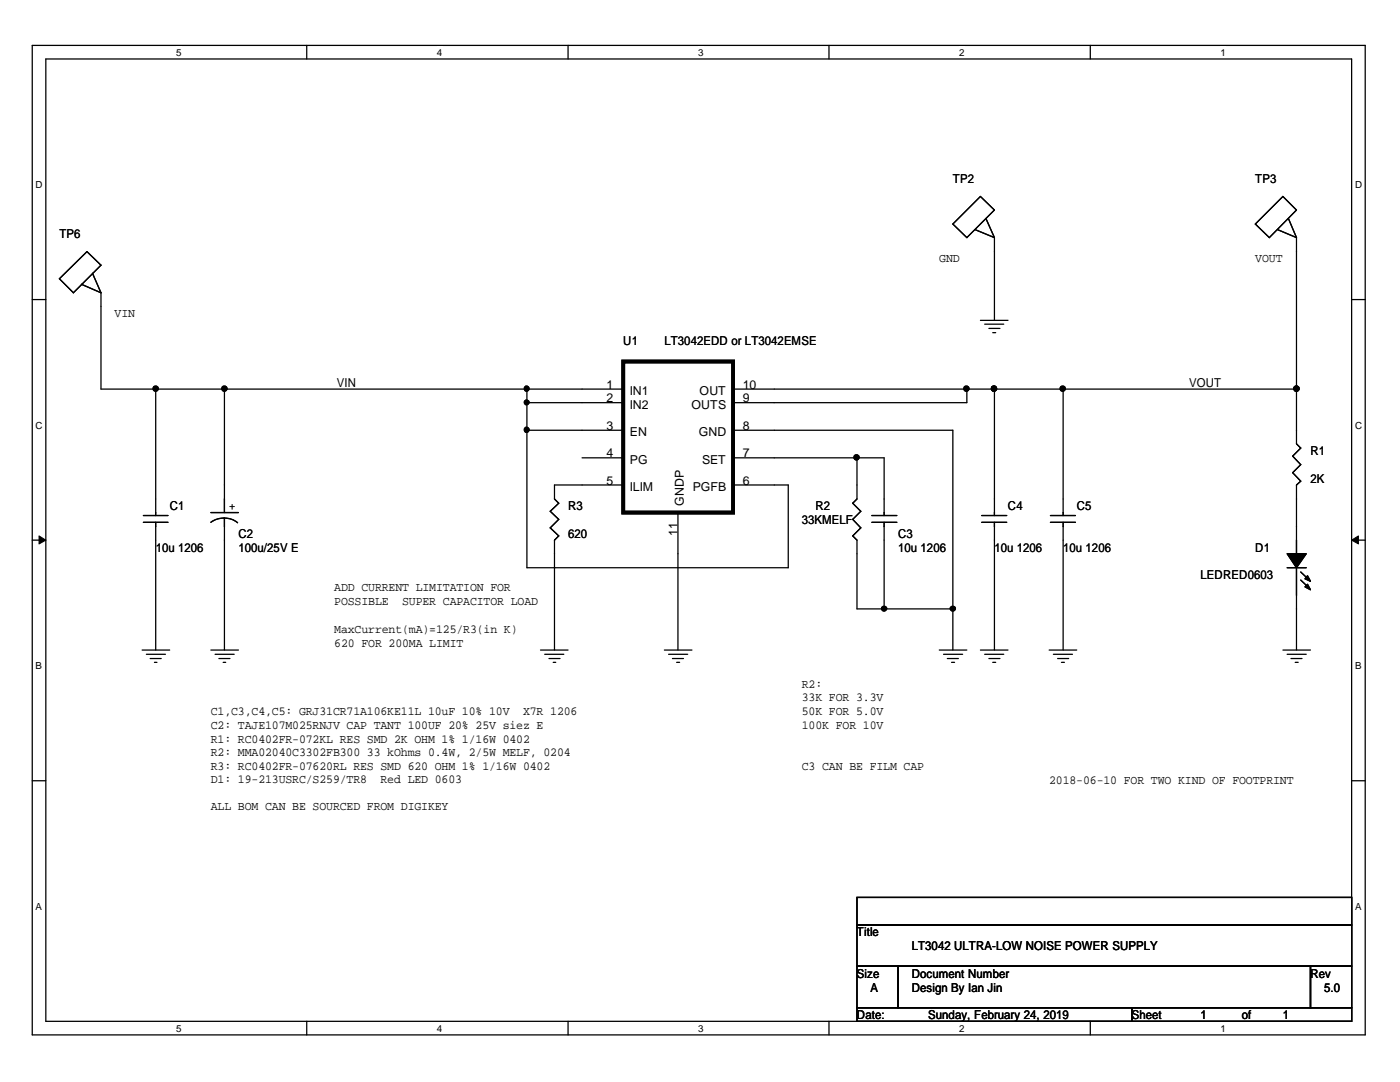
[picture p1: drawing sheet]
<svg xmlns="http://www.w3.org/2000/svg" width="279mm" height="216mm" viewBox="0 0 279 216" stroke-linecap="round" stroke-linejoin="round" font-family="sans-serif">
<path d="M6.4 9.1h266.1v197.4h-266.1zM9.1 11.8h260.6v192h-260.6z" fill="none" stroke="#000" stroke-width=".25"/>
<g fill="#fff">
<path d="M35.1 9.3h1.1v2.2h-1.1z"/>
<path d="M35.1 204h1.1v2.2h-1.1z"/>
</g>
<path d="M61.2 9.1v2.7M61.2 203.8v2.7" fill="none" stroke="#000" stroke-width=".25"/>
<g fill="#fff">
<path d="M87.2 9.3h1.1v2.2h-1.1z"/>
<path d="M87.2 204h1.1v2.2h-1.1z"/>
</g>
<path d="M113.4 9.1v2.7M113.4 203.8v2.7" fill="none" stroke="#000" stroke-width=".25"/>
<g fill="#fff">
<path d="M139.4 9.3h1.1v2.2h-1.1z"/>
<path d="M139.4 204h1.1v2.2h-1.1z"/>
</g>
<path d="M165.4 9.1v2.7M165.4 203.8v2.7" fill="none" stroke="#000" stroke-width=".25"/>
<g fill="#fff">
<path d="M191.4 9.3h1.1v2.2h-1.1z"/>
<path d="M191.4 204h1.1v2.2h-1.1z"/>
</g>
<path d="M217.6 9.1v2.7M217.6 203.8v2.7" fill="none" stroke="#000" stroke-width=".25"/>
<g fill="#fff">
<path d="M243.6 9.3h1.1v2.2h-1.1z"/>
<path d="M243.6 204h1.1v2.2h-1.1z"/>
<path d="M7.1 35.7h1.5v2.2h-1.5z"/>
<path d="M270.4 35.7h1.5v2.2h-1.5z"/>
<path d="M7.1 83.7h1.5v2.2h-1.5z"/>
<path d="M270.4 83.7h1.5v2.2h-1.5z"/>
</g>
<path d="M6.4 59.8h2.7M269.7 59.8h2.8" fill="none" stroke="#000" stroke-width=".25"/>
<g fill="#fff">
<path d="M7.1 131.7h1.3v2.2h-1.3z"/>
<path d="M270.4 131.7h1.3v2.2h-1.3z"/>
</g>
<path d="M6.4 107.8h2.7M269.7 107.8h2.8" fill="none" stroke="#000" stroke-width=".25"/>
<g fill="#000" stroke="#000" stroke-width=".2">
<path d="M7.8 106.9l1.3 .9-1.3 .7z" fill-rule="evenodd"/>
<path d="M269.7 107.8l1.4-.9v1.6z" fill-rule="evenodd"/>
</g>
<g fill="#fff">
<path d="M7.1 179.7h1.3v2.2h-1.3z"/>
<path d="M270.4 179.7h1.3v2.2h-1.3z"/>
</g>
<g fill="none" stroke="#000" stroke-width=".25">
<path d="M11.9 55.6l5.5-5.4 2.8 2.7-5.6 5.5zM16.3 56.7l3.9 1.7M18.5 54.5l1.7 3.9M20.2 58.4v19.2h104.2M190.2 44.7l5.5-5.5 2.8 2.7-5.5 5.5zM194.6 45.8l3.9 1.6M196.8 43.6l1.7 3.8M198.5 47.4v16.5M250.5 44.7l5.5-5.5 2.7 2.7-5.4 5.5zM254.9 45.8l3.8 1.6M257.1 43.6l1.6 3.8M258.7 47.4v41.2l.9 .8-1.6 1.6 1.6 1.7-1.6 1.6 1.6 1.7-.9 .8v13.7"/>
<path d="M31.1 77.6v25.3M44.8 77.6v24.7M105.2 77.6v35.7h52.1v-16.5h-11M146.3 77.6h112.4M193 77.6v2.7h-46.7M195.7 63.9h5.5M196.5 64.7h3.8M197.4 65.5h2.2M198.1 66.4h.6M198.5 77.6v25.3M212.2 77.6v25.3M105.2 80.3h19.2"/>
<path d="M105.2 85.9h19.2M116.2 91.4h8.2M124.4 96.8h-13.7v2.8l.8 .8-1.7 1.6 1.7 1.6-1.7 1.7 1.7 1.6-.8 .9v21.9M146.3 85.9h43.9v43.8M146.3 91.4h30.1v11.5M171 91.4v8.2l-.8 .8 1.6 1.6-1.6 1.6 1.6 1.7-1.6 1.6 .8 .9v13.7h19.2M28.6 104.2h4.9M28.6 102.9h4.9M31.1 104.2v25.5M42.1 104.2a4.4 4.4 0 0 1 5.3 .1M42.1 102.3h5.5M44.8 103.4v26.3"/>
<path d="M135.3 102.3v27.4M174 104.2h5M174 102.9h5M176.4 104.2v17.3M195.9 104.2h5M195.9 102.9h5M198.5 104.2v25.5M209.6 104.2h5M209.6 102.9h5M212.2 104.2v25.5M256.9 113.3h3.8M258.7 113.3v16.4"/>
<path d="M259.6 114.1l1.7 1.6M259.6 115.7l1.7 1.6M28.4 129.7h5.5M29.2 130.6h3.8M30 131.4h2.2M30.8 132.2h.5M42.1 129.7h5.5M42.9 130.6h3.8M43.7 131.4h2.2M44.5 132.2h.5M107.9 129.7h5.5M108.7 130.6h3.8"/>
<path d="M109.6 131.4h2.2M110.4 132.2h.5M132.6 129.7h5.5M133.4 130.6h3.8M134.2 131.4h2.2M135 132.2h.6M187.5 129.7h5.5M188.3 130.6h3.8M189.1 131.4h2.2M189.9 132.2h.6M195.7 129.7h5.5M196.5 130.6h3.8"/>
<path d="M197.4 131.4h2.2M198.1 132.2h.6M209.4 129.7h5.5M210.2 130.6h3.8M211.1 131.4h2.2M211.8 132.2h.6M256 129.7h5.5M256.9 130.6h3.8M257.6 131.4h2.2M258.5 132.2h.6M6.4 155.8h2.7M269.7 155.8h2.8"/>
<path d="M171 179.1h98.7v5.5h-98.7zM171 184.6h98.7v8.2h-98.7zM171 192.8h8.2v8.3h-8.2zM179.2 192.8h82.3v8.3h-82.3zM261.5 192.8h8.2v8.3h-8.2zM171 201.1h54.9v2.7h-54.9zM225.9 201.1h43.8v2.7h-43.8z"/>
</g>
<g fill="#000" stroke="#000" stroke-width=".25">
<path d="M256.9 110.5h3.8l-2 2.8z" fill-rule="evenodd"/>
<path d="M256.9 110.5h3.8l-2 2.8z" fill-rule="evenodd"/>
<path d="M260.9 116.6l.6 1.1-1.1-.6z" fill-rule="evenodd"/>
<path d="M260.9 114.9l.6 1.1-1.1-.5z" fill-rule="evenodd"/>
<path d="M260.9 116.6l.6 1.1-1.1-.6z" fill-rule="evenodd"/>
<path d="M260.9 114.9l.6 1.1-1.1-.5z" fill-rule="evenodd"/>
<circle cx="31.1" cy="77.5" r=".52"/>
<circle cx="44.8" cy="77.5" r=".52"/>
<circle cx="105.1" cy="77.5" r=".5"/>
<circle cx="192.9" cy="77.5" r=".52"/>
<circle cx="198.4" cy="77.5" r=".52"/>
<circle cx="212.1" cy="77.5" r=".52"/>
<circle cx="258.7" cy="77.5" r=".52"/>
<circle cx="105.1" cy="85.8" r=".5"/>
<circle cx="105.1" cy="80.3" r=".48"/>
<circle cx="170.9" cy="91.3" r=".52"/>
<circle cx="176.5" cy="121.4" r=".5"/>
<circle cx="190.2" cy="121.4" r=".5"/>
</g>
<path d="M124.4 72.1h21.9v30.2h-21.9z" fill="none" stroke="#000" stroke-width=".76"/>
<g font-size="2.5">
<text x="190.2" y="36.6">TP2</text>
<text x="250.5" y="36.6">TP3</text>
<text x="11.9" y="47.5">TP6</text>
<text x="187.5" y="52.2">GND</text>
<text x="250.5" y="52.2">VOUT</text>
<text x="22.9" y="63.2">VIN</text>
<text x="124.4" y="68.9">U1</text>
<text x="132.6" y="68.9">LT3042EDD or LT3042EMSE</text>
<text x="67.2" y="77.1">VIN</text>
<text x="121.1" y="77.6">1</text>
<text x="148.3" y="77.6">10</text>
<text x="237.3" y="77.1">VOUT</text>
<text x="121.1" y="80.3">2</text>
<text x="125.7" y="78.8">IN1</text>
<text x="125.7" y="81.5">IN2</text>
<text x="138" y="81.5">OUTS</text>
<text x="139.6" y="78.8">OUT</text>
<text x="148.3" y="80.3">9</text>
<text x="121.1" y="85.8">3</text>
<text x="125.7" y="87">EN</text>
<text x="139.4" y="87">GND</text>
<text x="148.3" y="85.8">8</text>
<text x="121.1" y="91.3">4</text>
<text x="125.7" y="92.5">PG</text>
<text x="140.1" y="92.5">SET</text>
<text x="148.3" y="91.3">7</text>
<text x="261.5" y="90.8">R1</text>
<text x="33.9" y="101.9">C1</text>
<text x="45.6" y="101.9">+</text>
<text x="113.4" y="101.9">R3</text>
<text x="121.1" y="96.7">5</text>
<text x="125.7" y="98">ILIM</text>
<text x="136.5" y="100.9" transform="rotate(-90 136.5 100.9)">GNDP</text>
<text x="138.3" y="98">PGFB</text>
<text x="148.3" y="96.7">6</text>
<text x="162.7" y="101.9">R2</text>
<text x="201.2" y="101.9">C4</text>
<text x="214.9" y="101.9">C5</text>
<text x="261.5" y="96.4">2K</text>
<text x="47.6" y="107.4">C2</text>
<text x="113.4" y="107.4">620</text>
<text x="135.2" y="106.9" transform="rotate(-90 135.2 106.9)">11</text>
<text x="160" y="104.6">33KMELF</text>
<text x="179.2" y="107.4">C3</text>
<text x="31.1" y="110.1">10u 1206</text>
<text x="47.6" y="110.1">100u/25V E</text>
<text x="179.2" y="110.1">10u 1206</text>
<text x="198.5" y="110.1">10u 1206</text>
<text x="212.2" y="110.1">10u 1206</text>
<text x="250.5" y="110.1">D1</text>
<text x="66.7" y="118">ADD CURRENT LIMITATION FOR</text>
<text x="239.6" y="115.6">LEDRED0603</text>
<text x="66.7" y="120.7">POSSIBLE</text>
<text x="80.3" y="120.7">SUPER CAPACITOR LOAD</text>
<text x="66.7" y="126.2">MaxCurrent(mA)=125/R3(in K)</text>
<text x="66.7" y="129">620 FOR 200MA LIMIT</text>
<text x="160" y="137.2">R2:</text>
<text x="42.1" y="142.7">C1,C3,C4,C5: GRJ31CR71A106KE11L 10uF 10% 10V</text>
<text x="104.4" y="142.7">X7R 1206</text>
<text x="160" y="140">33K FOR 3.3V</text>
<text x="160" y="142.7">50K FOR 5.0V</text>
<text x="42.1" y="145.5">C2: TAJE107M025RNJV CAP TANT 100UF 20% 25V siez E</text>
<text x="42.1" y="148.2">R1: RC0402FR-072KL RES SMD 2K OHM 1% 1/16W 0402</text>
<text x="160" y="145.4">100K FOR 10V</text>
<text x="42.1" y="150.9">R2: MMA02040C3302FB300 33 kOhms 0.4W, 2/5W MELF, 0204</text>
<text x="42.1" y="153.6">R3: RC0402FR-07620RL RES SMD 620 OHM 1% 1/16W 0402</text>
<text x="160" y="153.7">C3 CAN BE FILM CAP</text>
<text x="42.1" y="156.3">D1: 19-213USRC/S259/TR8</text>
<text x="42.1" y="161.7">ALL BOM CAN BE SOURCED FROM DIGIKEY</text>
<text x="75.9" y="156.3">Red LED 0603</text>
<text x="209.4" y="156.5">2018-06-10 FOR TWO KIND OF FOOTPRINT</text>
<text x="171" y="186.9">Title</text>
<text x="181.9" y="189.7">LT3042 ULTRA-LOW NOISE POWER SUPPLY</text>
<text x="171" y="195.1">Size</text>
<text x="173.7" y="197.9">A</text>
<text x="181.9" y="195.1">Document Number</text>
<text x="181.9" y="197.9">Design By Ian Jin</text>
<text x="261.5" y="195.1">Rev</text>
<text x="264.2" y="197.9">5.0</text>
<text x="171" y="203.4">Date:</text>
<text x="185.3" y="203.4">Sunday, February 24, 2019</text>
<text x="225.9" y="203.4">Sheet</text>
<text x="239.6" y="203.4">1</text>
<text x="247.8" y="203.4">of</text>
<text x="256" y="203.4">1</text>
</g>
<g font-size="1.9">
<text x="35.1" y="11.1">5</text>
<text x="87.2" y="11.1">4</text>
<text x="139.4" y="11.1">3</text>
<text x="191.4" y="11.1">2</text>
<text x="243.6" y="11.1">1</text>
<text x="7.1" y="37.5">D</text>
<text x="270.4" y="37.5">D</text>
<text x="7.1" y="85.5">C</text>
<text x="270.4" y="85.5">C</text>
<text x="7.1" y="133.5">B</text>
<text x="270.4" y="133.5">B</text>
<text x="7.1" y="181.5">A</text>
<text x="270.4" y="181.5">A</text>
<text x="35.1" y="205.8">5</text>
<text x="87.2" y="205.8">4</text>
<text x="139.4" y="205.8">3</text>
<text x="191.4" y="205.8">2</text>
<text x="243.6" y="205.8">1</text>
</g>
</svg>
